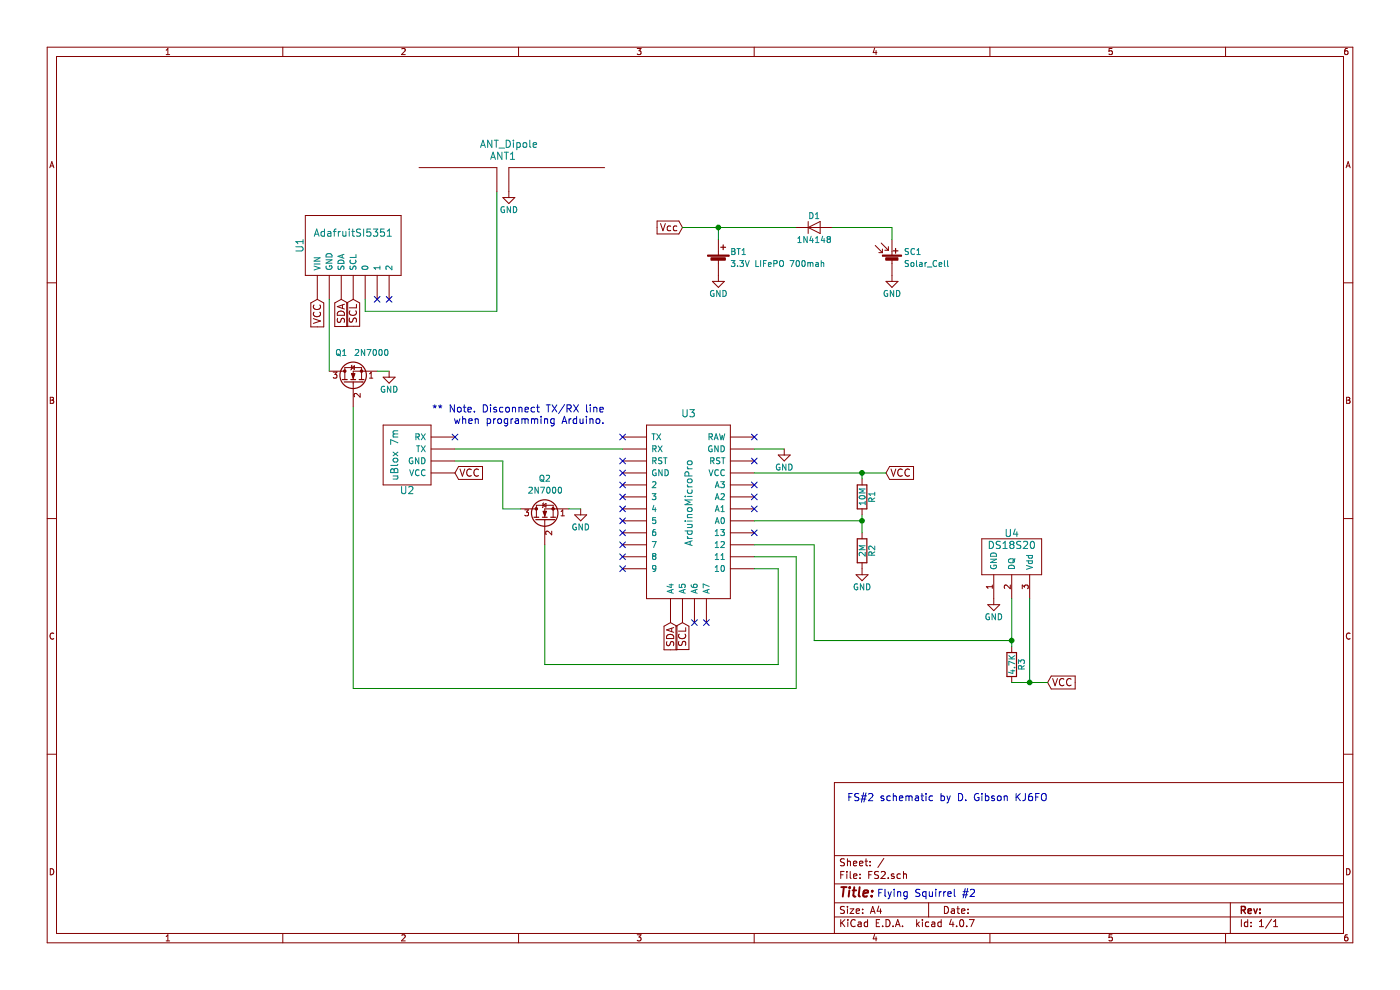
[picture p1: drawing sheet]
EESchema Schematic File Version 2
LIBS:power
LIBS:device
LIBS:switches
LIBS:relays
LIBS:motors
LIBS:transistors
LIBS:conn
LIBS:linear
LIBS:regul
LIBS:74xx
LIBS:cmos4000
LIBS:adc-dac
LIBS:memory
LIBS:xilinx
LIBS:microcontrollers
LIBS:dsp
LIBS:microchip
LIBS:analog_switches
LIBS:motorola
LIBS:texas
LIBS:intel
LIBS:audio
LIBS:interface
LIBS:digital-audio
LIBS:philips
LIBS:display
LIBS:cypress
LIBS:siliconi
LIBS:opto
LIBS:atmel
LIBS:contrib
LIBS:valves
LIBS:arduinomicropro
LIBS:adafruitsi5351
LIBS:ds18s20
LIBS:genericgps
LIBS:ant_dipole
LIBS:FS2-cache
EELAYER 25 0
EELAYER END
$Descr A4 11693 8268
encoding utf-8
Sheet 1 1
Title ""
Date ""
Rev ""
Comp ""
Comment1 ""
Comment2 ""
Comment3 ""
Comment4 ""
$EndDescr
$Comp
L ArduinoMicroPro U3
U 1 1
P 5750 4200
F 0 "U3" H 5750 4950 60  0000 C CNN
F 1 "ArduinoMicroPro" V 5750 4200 60  0000 C CNN
F 2 "" H 5600 4950 60  0001 C CNN
F 3 "" H 5600 4950 60  0001 C CNN
	1    5750 4200
	1    0    0    -1  
$EndComp
$Comp
L AdafruitSI5351 U1
U 1 1
P 3000 2050
F 0 "U1" H 3000 2550 60  0000 C CNN
F 1 "AdafruitSI5351" V 3100 2100 60  0000 C CNN
F 2 "" H 2850 2000 60  0001 C CNN
F 3 "" H 2850 2000 60  0001 C CNN
	1    3000 2050
	0    -1   -1   0   
$EndComp
$Comp
L DS18S20 U4
U 1 1
P 8450 4700
F 0 "U4" H 8450 4950 60  0000 C CNN
F 1 "DS18S20" H 8450 4850 60  0000 C CNN
F 2 "" H 8450 4700 60  0001 C CNN
F 3 "" H 8450 4700 60  0001 C CNN
	1    8450 4700
	1    0    0    -1  
$EndComp
$Comp
L 2N7000 Q2
U 1 1
P 4550 4350
F 0 "Q2" V 4900 4300 50  0000 L CNN
F 1 "2N7000" V 4800 4200 50  0000 L CNN
F 2 "TO_SOT_Packages_THT:TO-92_Molded_Narrow" H 4750 4275 50  0001 L CIN
F 3 "" H 4550 4350 50  0001 L CNN
	1    4550 4350
	0    -1   -1   0   
$EndComp
$Comp
L 2N7000 Q1
U 1 1
P 2950 3200
F 0 "Q1" V 3200 3250 50  0000 L CNN
F 1 "2N7000" V 3200 2900 50  0000 L CNN
F 2 "TO_SOT_Packages_THT:TO-92_Molded_Narrow" H 3150 3125 50  0001 L CIN
F 3 "" H 2950 3200 50  0001 L CNN
	1    2950 3200
	0    -1   -1   0   
$EndComp
$Comp
L R R1
U 1 1
P 7200 4150
F 0 "R1" V 7280 4150 50  0000 C CNN
F 1 "10M" V 7200 4150 50  0000 C CNN
F 2 "" V 7130 4150 50  0001 C CNN
F 3 "" H 7200 4150 50  0001 C CNN
	1    7200 4150
	1    0    0    -1  
$EndComp
$Comp
L R R2
U 1 1
P 7200 4600
F 0 "R2" V 7280 4600 50  0000 C CNN
F 1 "2M" V 7200 4600 50  0000 C CNN
F 2 "" V 7130 4600 50  0001 C CNN
F 3 "" H 7200 4600 50  0001 C CNN
	1    7200 4600
	1    0    0    -1  
$EndComp
$Comp
L R R3
U 1 1
P 8450 5550
F 0 "R3" V 8530 5550 50  0000 C CNN
F 1 "4.7K" V 8450 5550 50  0000 C CNN
F 2 "" V 8380 5550 50  0001 C CNN
F 3 "" H 8450 5550 50  0001 C CNN
	1    8450 5550
	1    0    0    -1  
$EndComp
$Comp
L GND #PWR5
U 1 1
P 6550 3750
F 0 "#PWR5" H 6550 3500 50  0001 C CNN
F 1 "GND" H 6550 3600 50  0000 C CNN
F 2 "" H 6550 3750 50  0001 C CNN
F 3 "" H 6550 3750 50  0001 C CNN
	1    6550 3750
	1    0    0    -1  
$EndComp
$Comp
L GPS U2
U 1 1
P 3400 3750
F 0 "U2" H 3400 4100 60  0000 C CNN
F 1 "uBlox 7m" V 3500 3800 60  0000 C CNN
F 2 "" H 3200 3700 60  0001 C CNN
F 3 "" H 3200 3700 60  0001 C CNN
	1    3400 3750
	-1   0    0    1   
$EndComp
Text GLabel 5700 1900 0    60   Input ~ 0
Vcc
$Comp
L Battery_Cell BT1
U 1 1
P 6000 2200
F 0 "BT1" H 6100 2300 50  0000 L CNN
F 1 "3.3V LIFePO 700mah" H 6100 2200 50  0000 L CNN
F 2 "" V 6000 2260 50  0001 C CNN
F 3 "" V 6000 2260 50  0001 C CNN
	1    6000 2200
	1    0    0    -1  
$EndComp
$Comp
L GND #PWR4
U 1 1
P 6000 2300
F 0 "#PWR4" H 6000 2050 50  0001 C CNN
F 1 "GND" H 6000 2150 50  0000 C CNN
F 2 "" H 6000 2300 50  0001 C CNN
F 3 "" H 6000 2300 50  0001 C CNN
	1    6000 2300
	1    0    0    -1  
$EndComp
Text GLabel 3800 3950 2    60   Input ~ 0
VCC
Text GLabel 2650 2500 3    60   Input ~ 0
VCC
$Comp
L GND #PWR6
U 1 1
P 7200 4750
F 0 "#PWR6" H 7200 4500 50  0001 C CNN
F 1 "GND" H 7200 4600 50  0000 C CNN
F 2 "" H 7200 4750 50  0001 C CNN
F 3 "" H 7200 4750 50  0001 C CNN
	1    7200 4750
	1    0    0    -1  
$EndComp
Text GLabel 7400 3950 2    60   Input ~ 0
VCC
$Comp
L GND #PWR3
U 1 1
P 4850 4250
F 0 "#PWR3" H 4850 4000 50  0001 C CNN
F 1 "GND" H 4850 4100 50  0000 C CNN
F 2 "" H 4850 4250 50  0001 C CNN
F 3 "" H 4850 4250 50  0001 C CNN
	1    4850 4250
	1    0    0    -1  
$EndComp
Wire Wire Line
	6300 3750 6550 3750
Wire Wire Line
	5700 1900 6650 1900
Wire Wire Line
	3800 3750 5200 3750
Wire Wire Line
	4750 4250 4850 4250
Wire Wire Line
	3800 3850 4200 3850
Wire Wire Line
	4200 3850 4200 4250
Wire Wire Line
	4200 4250 4350 4250
Wire Wire Line
	6300 4750 6500 4750
Wire Wire Line
	6500 4750 6500 5550
Wire Wire Line
	6500 5550 4550 5550
Wire Wire Line
	4550 5550 4550 4550
Wire Wire Line
	2750 2500 2750 3100
$Comp
L GND #PWR1
U 1 1
P 3250 3100
F 0 "#PWR1" H 3250 2850 50  0001 C CNN
F 1 "GND" H 3250 2950 50  0000 C CNN
F 2 "" H 3250 3100 50  0001 C CNN
F 3 "" H 3250 3100 50  0001 C CNN
	1    3250 3100
	1    0    0    -1  
$EndComp
Wire Wire Line
	3150 3100 3250 3100
Wire Wire Line
	2950 3400 2950 5750
Wire Wire Line
	2950 5750 6650 5750
Wire Wire Line
	6650 5750 6650 4650
Wire Wire Line
	6650 4650 6300 4650
$Comp
L GND #PWR2
U 1 1
P 4250 1600
F 0 "#PWR2" H 4250 1350 50  0001 C CNN
F 1 "GND" H 4250 1450 50  0000 C CNN
F 2 "" H 4250 1600 50  0001 C CNN
F 3 "" H 4250 1600 50  0001 C CNN
	1    4250 1600
	1    0    0    -1  
$EndComp
Wire Wire Line
	3050 2500 3050 2600
Wire Wire Line
	4150 2600 3050 2600
Wire Wire Line
	4150 1600 4150 2600
Text GLabel 5600 5200 3    60   Input ~ 0
SDA
Text GLabel 5700 5200 3    60   Input ~ 0
SCL
Text GLabel 2850 2500 3    60   Input ~ 0
SDA
Text GLabel 2950 2500 3    60   Input ~ 0
SCL
Wire Wire Line
	6300 4550 6800 4550
Wire Wire Line
	6800 4550 6800 5350
$Comp
L GND #PWR8
U 1 1
P 8300 5000
F 0 "#PWR8" H 8300 4750 50  0001 C CNN
F 1 "GND" H 8300 4850 50  0000 C CNN
F 2 "" H 8300 5000 50  0001 C CNN
F 3 "" H 8300 5000 50  0001 C CNN
	1    8300 5000
	1    0    0    -1  
$EndComp
Text GLabel 8750 5700 2    60   Input ~ 0
VCC
NoConn ~ 3150 2500
NoConn ~ 3250 2500
NoConn ~ 6300 3850
NoConn ~ 6300 4050
NoConn ~ 6300 4150
NoConn ~ 6300 4250
NoConn ~ 6300 4450
NoConn ~ 5200 3850
NoConn ~ 5200 3950
NoConn ~ 5200 4050
NoConn ~ 5200 4150
NoConn ~ 5200 4250
NoConn ~ 5200 4350
NoConn ~ 5200 4450
NoConn ~ 5200 4550
NoConn ~ 5200 4650
NoConn ~ 5200 4750
NoConn ~ 5800 5200
NoConn ~ 5900 5200
NoConn ~ 6300 3650
Text Notes 8150 7500 2    60   ~ 0
Flying Squirrel #2
Text Notes 8750 6700 2    60   ~ 0
FS#2 schematic by D. Gibson KJ6FO
$Comp
L Solar_Cell SC1
U 1 1
P 7450 2200
F 0 "SC1" H 7550 2300 50  0000 L CNN
F 1 "Solar_Cell" H 7550 2200 50  0000 L CNN
F 2 "" V 7450 2260 50  0001 C CNN
F 3 "" V 7450 2260 50  0001 C CNN
	1    7450 2200
	1    0    0    -1  
$EndComp
$Comp
L GND #PWR7
U 1 1
P 7450 2300
F 0 "#PWR7" H 7450 2050 50  0001 C CNN
F 1 "GND" H 7450 2150 50  0000 C CNN
F 2 "" H 7450 2300 50  0001 C CNN
F 3 "" H 7450 2300 50  0001 C CNN
	1    7450 2300
	1    0    0    -1  
$EndComp
$Comp
L D D1
U 1 1
P 6800 1900
F 0 "D1" H 6800 2000 50  0000 C CNN
F 1 "1N4148" H 6800 1800 50  0000 C CNN
F 2 "" H 6800 1900 50  0001 C CNN
F 3 "" H 6800 1900 50  0001 C CNN
	1    6800 1900
	1    0    0    -1  
$EndComp
Wire Wire Line
	6950 1900 7450 1900
Wire Wire Line
	7450 1900 7450 2000
Connection ~ 6000 1900
Wire Wire Line
	6000 2000 6000 1900
NoConn ~ 5200 3650
NoConn ~ 3800 3650
Text Notes 5050 3550 2    60   ~ 0
** Note. Disconnect TX/RX line\nwhen programming Arduino.
Wire Wire Line
	6300 3950 7400 3950
Wire Wire Line
	7200 4000 7200 3950
Connection ~ 7200 3950
Wire Wire Line
	6300 4350 7200 4350
Connection ~ 7200 4350
Wire Wire Line
	7200 4300 7200 4450
Wire Wire Line
	6800 5350 8450 5350
Wire Wire Line
	8450 5000 8450 5400
Wire Wire Line
	8450 5700 8750 5700
Wire Wire Line
	8600 5000 8600 5700
Connection ~ 8600 5700
Connection ~ 8450 5350
$Comp
L ANT_Dipole ANT1
U 1 1
P 4200 1600
F 0 "ANT1" H 4200 1900 60  0000 C CNN
F 1 "ANT_Dipole" H 4250 2000 60  0000 C CNN
F 2 "" H 4300 1600 60  0001 C CNN
F 3 "" H 4300 1600 60  0001 C CNN
	1    4200 1600
	1    0    0    -1  
$EndComp
$EndSCHEMATC
